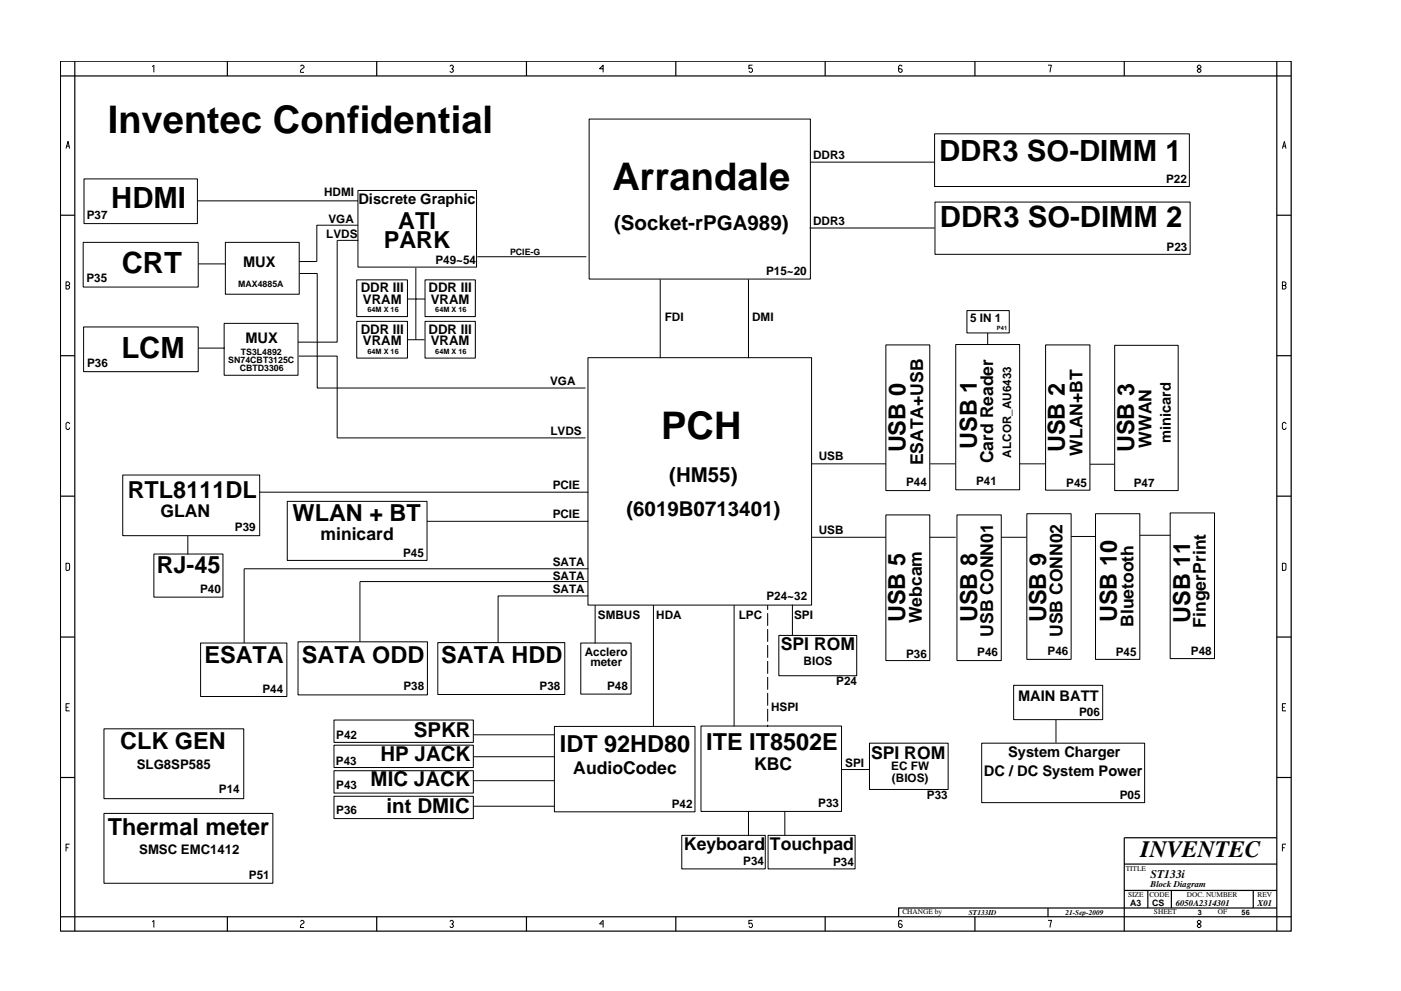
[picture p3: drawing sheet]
<svg xmlns="http://www.w3.org/2000/svg" width="297mm" height="210mm" viewBox="0 0 297 210" stroke-linecap="round" stroke-linejoin="round" font-family="sans-serif">
<g fill="none" stroke="#000" stroke-width=".25">
<path d="M12.8 13h261v184.6h-261zM12.8 16.1h261M15.9 13v184.6M48.2 13v3.1M79.9 13v3.1M111.6 13v3.1M143.3 13v3.1M174.9 13v3.1M206.7 13v3.1M238.4 13v3.1M270.7 13v184.6M12.8 45.7h3.1"/>
<path d="M270.7 45.7h3.1M12.8 75.5h3.1M270.7 75.5h3.1M12.8 105.3h3.1M270.7 105.3h3.1M12.8 135.2h3.1M270.7 135.2h3.1M12.8 165h3.1M270.7 165h3.1M270.7 177.7h-32.3v19.9M12.8 194.5h261M48.2 194.5v3.1"/>
<path d="M79.9 194.5v3.1M111.6 194.5v3.1M143.3 194.5v3.1M174.9 194.5v3.1M206.7 194.5v3.1M222.2 192.6v1.9M238.4 183.3h32.3M238.4 188.9h32.3M243.4 188.9v3.7M248.4 188.9v3.7M265.7 188.9v3.7M270.7 192.6h-80.2v1.9"/>
</g>
<g fill="none" stroke="#000" stroke-width=".21">
<path d="M32.3 14.2l.3-.4v1.6M63.7 14.1l.3-.3h.2l.3 .3v.2l-.5 .4-.3 .4v.3h.8M95.4 14.1l.2-.3h.3l.2 .3v.2l-.3 .3 .3 .2v.3l-.2 .3h-.3l-.2-.3M127.9 14.6h-.8l.8-.8v1.6M159.5 13.8h-.7v.8l.2-.2a.5 .5 0 0 1 .5 .7l-.2 .3h-.3l-.2-.3M191.3 14.1l-.3-.3h-.2l-.3 .3v1l.3 .3h.2l.3-.3v-.3l-.3-.2h-.5M222.2 13.8h.8l-.4 1.6M254.1 13.8l-.2 .3v.2l.7 .5v.3l-.2 .3h-.3l-.2-.3v-.3l.7-.5v-.2l-.2-.3zM14 31.5l.4-1.5 .4 1.5M14.1 31h.6M17.8 38h24.1v9.4h-24.1zM124.9 25.3h46.9v33.9h-46.9z"/>
<path d="M171.8 34.4h26.3M198.1 28.4h54.1v11.2h-54.1zM271.9 31.5l.4-1.5 .4 1.5M272 31h.6M14 59.8h.5l.3 .3v.2l-.3 .3 .3 .2v.3l-.3 .2h-.5zM17.6 51.4h24.4v9.5h-24.4zM41.9 42.6h34M42 56h5.8M47.8 51.4h15.6v11h-15.6zM63.5 58h3.8v24.3h56.8M75.6 59.4h10.8v7.8h-10.8zM75.9 40.4h25.1v16.3h-25.1z"/>
<path d="M75.9 47.8h-8.7v7.7h-3.8M76 51h-4.5v21.6h-8.3M88.2 56.8v15.3M90.1 59.4h10.7v7.8h-10.7zM101.2 54.5h23.1M140 59.3v16.7M158.7 59.3v16.7M171.6 48.4h26.5M198.2 42.9h54.1v11.1h-54.1zM14 60.6h.5M17.7 69.4h24.3v9.5h-24.3zM42 73.9h5.5"/>
<path d="M47.4 73.9h.1M47.5 68.6h15.7v11h-15.7zM63.4 75.6h8.1v17.3h52.6M75.6 68.2h10.8v7.8h-10.8zM86.4 72.1h3.6M86.4 63.4h3.7M90.1 68.2h10.7v7.8h-10.7zM124.7 75.9h47.4v52.5h-47.4zM187.8 73.2h9.3v30.9h-9.3zM202.6 73.1h13.6v30.8h-13.6zM205 65.9h9v4.7h-9zM209.4 70.6v2.5"/>
<path d="M221.7 73.2h9.4v30.8h-9.4zM236.3 73.3h13.5v30.8h-13.5zM271.9 60.6h.5l.3-.3v-.2l-.3-.3h-.5v1.5h.5l.3-.2v-.3l-.3-.2M14.8 89.9l-.3-.3h-.2l-.3 .3v1l.3 .2h.2l.3-.4M172.2 98.4h15.6M197.2 98.4h5.4M216.2 98.4h5.5M231.1 98.5h5.1M272.7 89.9l-.3-.3h-.3l-.2 .3v1l.2 .2h.3l.3-.4M14 119.5l.7 .1v1.3l-.7 .1zM26 100.8h29.1v12.9h-29.1zM32.6 117.5h14.7v9.2h-14.7z"/>
<path d="M39.8 113.7v3.9M55 104.4h69.7M60.9 106.4h29.6v12.5h-29.6zM90.5 110.6h34.2M172.2 114h15.6M187.8 109.2h9.3v31h-9.3zM197.1 114h5.5M202.9 109.2h9.4v31h-9.4zM212.3 114h5.3M217.7 109h9.4v30.9h-9.4zM227.1 113.8h5.2M232.3 109h9.4v30.9h-9.4z"/>
<path d="M241.7 113.6h6.4M248.1 108.8h9.4v30.9h-9.4zM271.9 119.5l.7 .1v1.3l-.7 .1zM42.5 136.4h18.3v11.4h-18.3zM63.2 136.2h27.4v11.2h-27.4zM92.8 136.3h26.9v11h-26.9zM123.1 136.4h10.7v10.9h-10.7zM124.7 123.4h-48.4v12.8M124.7 126.4h-19.1v10M124.7 120.7h-72.9v15.7M126.2 128.4v8.1M138.5 128.4v25.8"/>
<path d="M155.6 128.4v25.7M162.8 128.4v1M162.8 130.1v2.7M162.8 133.5v2.7M162.8 136.8v2.8M165.1 134.8h16.5v8.6h-16.5zM168 128.3v6.5M14 150.1h.5M14.8 149.3h-.8v1.5h.8M22 154.6h29.7v14.8h-29.7zM70.8 152.8h29.6v4.7h-29.6zM70.8 158.1h29.6v4.7h-29.6z"/>
<path d="M100.4 155.9h17.1M117.5 154.1h29.8v18.1h-29.8zM148.6 154h29.8v18.2h-29.8zM162.8 153.8v.3l-.1-.1M162.8 140.2v2.7M162.8 143.6v2.7M162.8 147v2.7M162.8 150.4v2.7M184.3 157.7h16.7v9.8h-16.7zM208.1 157.7h34.6v12.6h-34.6zM214.9 145.4h18.9v7.3h-18.9zM223.9 152.8v4.8"/>
<path d="M271.9 150.1h.5M272.7 149.3h-.8v1.5h.8M14 179.9h.5M14.8 179.1h-.8v1.5M22 172.6h35.9v14.8h-35.9zM70.8 163.5h29.6v4.8h-29.6zM70.8 168.9h29.6v4.8h-29.6zM100.4 160.6h17.2M100.4 171.1h17.1M100.4 165.6h17.1M144.6 177.2h17.6v7.1h-17.6zM158.7 172.1v5.1"/>
<path d="M162.8 177.2h18.5v7.1h-18.5zM166.4 172.1v5.1M178.4 163.3h5.9M271.9 179.9h.5M272.7 179.1h-.8v1.5M32.3 195.6l.3-.3v1.5M63.7 195.5l.3-.2h.2l.3 .2v.3l-.5 .3-.3 .4v.3h.8M95.4 195.5l.2-.2h.3l.2 .2v.3l-.3 .2 .3 .3v.2l-.2 .3h-.3l-.2-.3M127.9 196h-.8l.8-.7v1.5M159.5 195.3h-.7v.7l.2-.1a.5 .5 0 0 1 .5 .6l-.2 .3h-.3l-.2-.3M191.3 195.5l-.3-.2h-.2l-.3 .2v1l.3 .3h.2l.3-.3v-.2l-.3-.3h-.5M222.2 195.3h.8l-.4 1.5"/>
<path d="M254.1 195.3l-.2 .2v.3l.7 .5v.2l-.2 .3h-.3l-.2-.3v-.2l.7-.5v-.3l-.2-.2z"/>
</g>
<g font-size="8.1">
<text x="22.8" y="28.3">Inventec Confidential</text>
<text x="129.8" y="40.4">Arrandale</text>
<text x="140.2" y="93.1">PCH</text>
</g>
<g font-size="6.2">
<text x="199.1" y="34.1">DDR3 SO-DIMM 1</text>
<text x="23.6" y="44.1">HDMI</text>
<text x="199.3" y="48.3">DDR3 SO-DIMM 2</text>
<text x="25.8" y="57.8">CRT</text>
<text x="25.7" y="76">LCM</text>
</g>
<g font-size="5">
<text x="81.4" y="52.6">PARK</text>
<text x="84.4" y="48.5">ATI</text>
<text x="192" y="96" transform="rotate(-90 192 96)">USB 0</text>
<text x="207.1" y="95.2" transform="rotate(-90 207.1 95.2)">USB 1</text>
<text x="225.8" y="95.9" transform="rotate(-90 225.8 95.9)">USB 2</text>
<text x="240.4" y="95.9" transform="rotate(-90 240.4 95.9)">USB 3</text>
<text x="27.1" y="105.7">RTL8111DL</text>
<text x="62" y="110.6">WLAN + BT</text>
<text x="33.2" y="121.5">RJ-45</text>
<text x="191.9" y="132" transform="rotate(-90 191.9 132)">USB 5</text>
<text x="207.2" y="132" transform="rotate(-90 207.2 132)">USB 8</text>
<text x="221.8" y="132" transform="rotate(-90 221.8 132)">USB 9</text>
<text x="236.8" y="132" transform="rotate(-90 236.8 132)">USB 10</text>
<text x="252.4" y="132.1" transform="rotate(-90 252.4 132.1)">USB 11</text>
<text x="43.3" y="140.7">ESATA</text>
<text x="64" y="140.7">SATA ODD</text>
<text x="93.5" y="140.7">SATA HDD</text>
<text x="25.5" y="159">CLK GEN</text>
<text x="118.7" y="159.6">IDT 92HD80</text>
<text x="149.7" y="159.2">ITE IT8502E</text>
<text x="22.9" y="177.1">Thermal meter</text>
<text x="241.8" y="181.9">INVENTEC</text>
</g>
<g font-size="4.4">
<text x="130.2" y="48.9">(Socket-rPGA989)</text>
<text x="141.9" y="102.4">(HM55)</text>
<text x="132.8" y="109.4">(6019B0713401)</text>
<text x="80.7" y="161.4">HP JACK</text>
<text x="87.7" y="156.3">SPKR</text>
<text x="78.6" y="166.8">MIC JACK</text>
<text x="82" y="172.4">int DMIC</text>
</g>
<g font-size="3.7">
<text x="244.1" y="95" transform="rotate(-90 244.1 95)">WWAN</text>
<text x="195.7" y="98.7" transform="rotate(-90 195.7 98.7)">ESATA+USB</text>
<text x="210.6" y="98.3" transform="rotate(-90 210.6 98.3)">Card Reader</text>
<text x="229.5" y="96.7" transform="rotate(-90 229.5 96.7)">WLAN+BT</text>
<text x="34" y="109.7">GLAN</text>
<text x="68" y="114.7">minicard</text>
<text x="165.6" y="138">SPI ROM</text>
<text x="195.4" y="132.2" transform="rotate(-90 195.4 132.2)">Webcam</text>
<text x="210.6" y="135.1" transform="rotate(-90 210.6 135.1)">USB CONN01</text>
<text x="225.2" y="135.1" transform="rotate(-90 225.2 135.1)">USB CONN02</text>
<text x="240.3" y="133" transform="rotate(-90 240.3 133)">Bluetooth</text>
<text x="255.6" y="133.2" transform="rotate(-90 255.6 133.2)">FingerPrint</text>
<text x="184.7" y="161.1">SPI ROM</text>
<text x="121.6" y="164.1">AudioCodec</text>
<text x="159.9" y="163.3">KBC</text>
<text x="145" y="180.4">Keyboard</text>
<text x="163.2" y="180.4">Touchpad</text>
</g>
<g font-size="3.1">
<text x="76" y="43.2">Discrete Graphic</text>
<text x="51.5" y="56.6">MUX</text>
<text x="52" y="72.9">MUX</text>
<text x="248.2" y="94" transform="rotate(-90 248.2 94)">minicard</text>
<text x="215.9" y="148.7">MAIN BATT</text>
<text x="213.8" y="160.6">System Charger</text>
<text x="208.6" y="164.7">DC / DC System Power</text>
</g>
<g font-size="2.8">
<text x="76.5" y="62">DDR III</text>
<text x="76.9" y="64.5">VRAM</text>
<text x="90.9" y="62">DDR III</text>
<text x="91.3" y="64.5">VRAM</text>
<text x="76.5" y="70.8">DDR III</text>
<text x="90.9" y="70.8">DDR III</text>
<text x="76.9" y="73.3">VRAM</text>
<text x="91.3" y="73.3">VRAM</text>
<text x="29" y="163.1">SLG8SP585</text>
<text x="29.5" y="181.2">SMSC EMC1412</text>
</g>
<g font-size="2.5">
<text x="172.4" y="33.7">DDR3</text>
<text x="68.7" y="41.7">HDMI</text>
<text x="247.2" y="38.9">P22</text>
<text x="18.4" y="46.4">P37</text>
<text x="69.6" y="47.2">VGA</text>
<text x="172.4" y="47.8">DDR3</text>
<text x="69.2" y="50.5">LVDS</text>
<text x="247.3" y="53.3">P23</text>
<text x="18.3" y="59.9">P35</text>
<text x="92.3" y="56.1">P49~54</text>
<text x="162.4" y="58.3">P15~20</text>
<text x="140.9" y="68.2">FDI</text>
<text x="159.5" y="68.2">DMI</text>
<text x="205.7" y="68.2">5 IN 1</text>
<text x="18.5" y="77.8">P36</text>
<text x="116.6" y="81.7">VGA</text>
<text x="116.7" y="92.2">LVDS</text>
<text x="173.6" y="97.6">USB</text>
<text x="214.4" y="97.1" transform="rotate(-90 214.4 97.1)">ALCOR_AU6433</text>
<text x="117.2" y="103.7">PCIE</text>
<text x="192.1" y="103.1">P44</text>
<text x="206.9" y="103">P41</text>
<text x="226.1" y="103.3">P45</text>
<text x="240.4" y="103.4">P47</text>
<text x="49.8" y="112.7">P39</text>
<text x="117.2" y="110">PCIE</text>
<text x="173.6" y="113.3">USB</text>
<text x="85.4" y="118.1">P45</text>
<text x="42.4" y="125.8">P40</text>
<text x="117.2" y="123">SATA</text>
<text x="117.2" y="125.8">SATA</text>
<text x="117.2" y="120.1">SATA</text>
<text x="126.8" y="131.3">SMBUS</text>
<text x="139.2" y="131.3">HDA</text>
<text x="156.6" y="131.3">LPC</text>
<text x="162.5" y="127.3">P24~32</text>
<text x="168.4" y="131.3">SPI</text>
<text x="124" y="139.3">Acclero</text>
<text x="125.2" y="141.4">meter</text>
<text x="170.4" y="141.1">BIOS</text>
<text x="192.1" y="139.5">P36</text>
<text x="207.2" y="139.3">P46</text>
<text x="222.1" y="139">P46</text>
<text x="236.6" y="139.3">P45</text>
<text x="252.5" y="139">P48</text>
<text x="55.6" y="147">P44</text>
<text x="85.5" y="146.5">P38</text>
<text x="114.4" y="146.4">P38</text>
<text x="128.7" y="146.5">P48</text>
<text x="177.3" y="145.4">P24</text>
<text x="163.5" y="150.9">HSPI</text>
<text x="228.8" y="151.8">P06</text>
<text x="71.3" y="156.8">P42</text>
<text x="71.2" y="162.2">P43</text>
<text x="71.3" y="167.5">P43</text>
<text x="179.2" y="162.6">SPI</text>
<text x="189" y="163.4">EC FW</text>
<text x="189.1" y="165.9">(BIOS)</text>
<text x="46.4" y="168.3">P14</text>
<text x="71.3" y="172.8">P36</text>
<text x="142.4" y="171.5">P42</text>
<text x="173.5" y="171.3">P33</text>
<text x="196.5" y="169.4">P33</text>
<text x="237.4" y="169.4">P05</text>
<text x="157.6" y="183.5">P34</text>
<text x="176.6" y="183.8">P34</text>
<text x="52.8" y="186.5">P51</text>
<text x="244" y="186.3">ST133i</text>
</g>
<g font-size="1.9">
<text x="108.2" y="54">PCIE-G</text>
<text x="50.5" y="60.9">MAX4885A</text>
<text x="48.4" y="77.1">SN74CBT3125C</text>
<text x="51" y="75.3">TS3L4892</text>
<text x="50.8" y="78.8">CBTD3306</text>
<text x="244" y="188.2">Block Diagram</text>
<text x="239.6" y="192.2">A3</text>
<text x="244.3" y="192.3">CS</text>
<text x="249.3" y="192.2">6050A2314301</text>
<text x="266.6" y="192.2">X01</text>
</g>
<g font-size="1.6">
<text x="77.9" y="66.3">64M X 16</text>
<text x="92.3" y="66.3">64M X 16</text>
<text x="77.9" y="75.1">64M X 16</text>
<text x="92.3" y="75.1">64M X 16</text>
<text x="238.7" y="184.8">TITLE</text>
<text x="239.2" y="190.4">SIZE</text>
<text x="243.7" y="190.4">CODE</text>
<text x="251.6" y="190.4">DOC. NUMBER</text>
<text x="266.6" y="190.4">REV</text>
<text x="191.3" y="193.8">CHANGE by</text>
<text x="205.4" y="194.1">ST133ID</text>
<text x="225.9" y="194.1">21-Sep-2009</text>
<text x="244.7" y="193.8">SHEET</text>
<text x="253.9" y="194.1">3</text>
<text x="258.2" y="193.8">OF</text>
<text x="263.3" y="194.1">56</text>
</g>
<text font-size="1.2" x="211.4" y="70.1">P41</text>
</svg>
